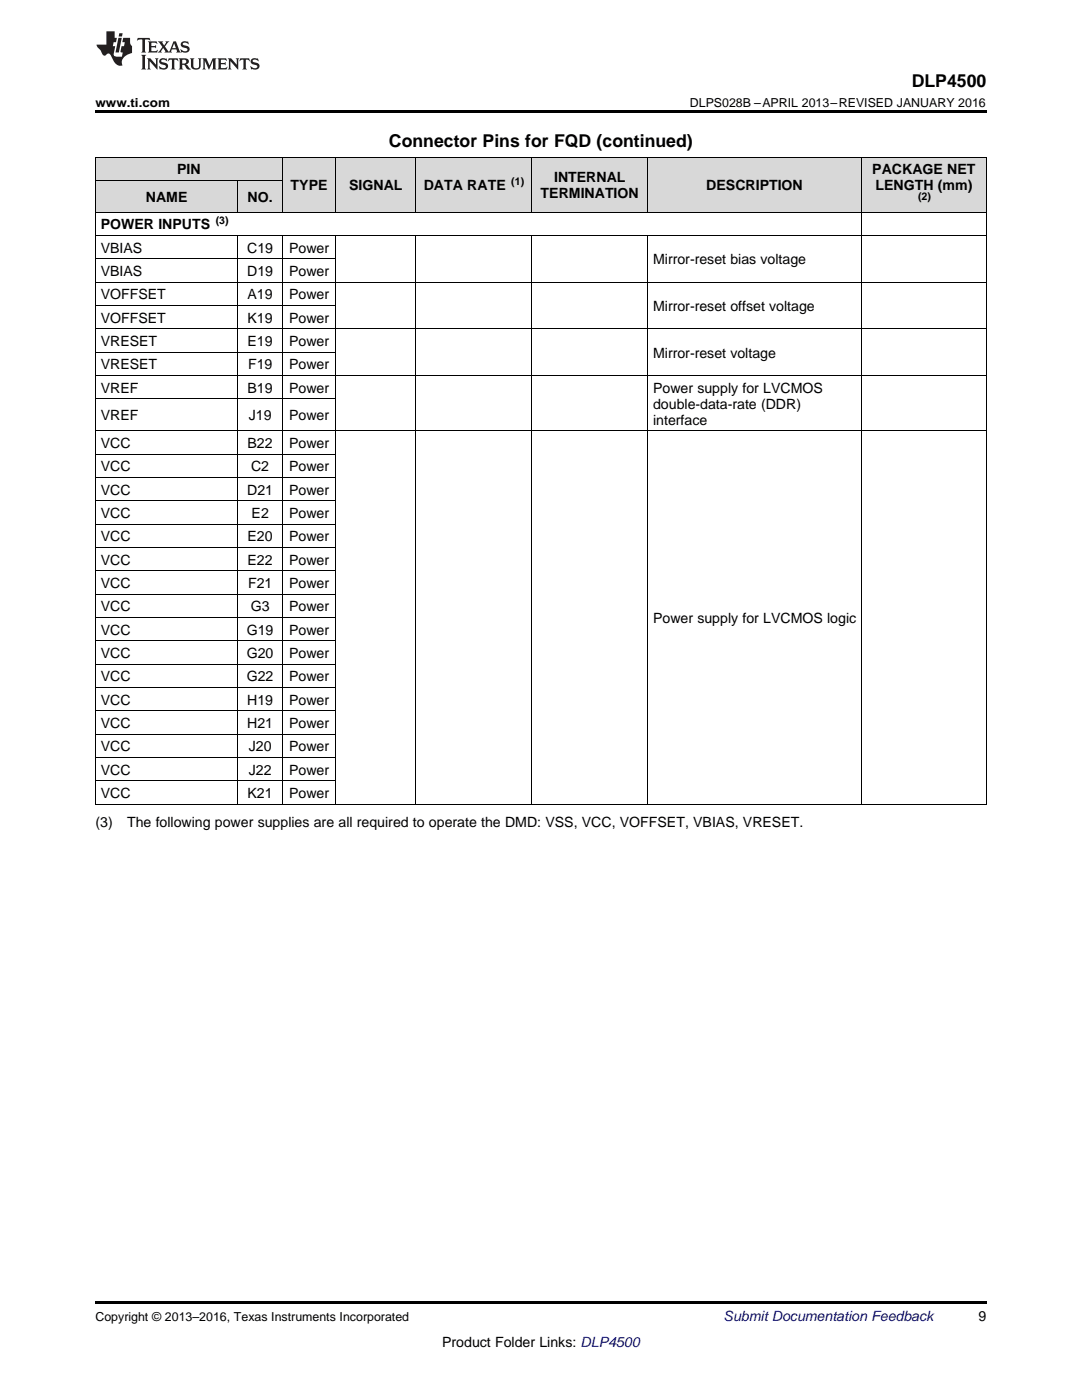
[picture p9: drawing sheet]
<svg xmlns="http://www.w3.org/2000/svg" width="216mm" height="279mm" viewBox="0 0 216 279" stroke-linecap="round" stroke-linejoin="round" font-family="sans-serif">
<g fill="#d8d8d8">
<path d="M19 36.1h28.5v6.3h-28.5z"/>
<path d="M47.5 36.1h8.9v6.3h-8.9z"/>
<path d="M56.4 31.4h10.6v11h-10.6z"/>
<path d="M67 31.4h16v11h-16z"/>
<path d="M83 31.4h23.2v11h-23.2z"/>
<path d="M106.2 31.4h23.1v11h-23.1z"/>
<path d="M129.3 31.4h42.6v11h-42.6z"/>
<path d="M171.9 31.4h24.9v11h-24.9z"/>
<path d="M19 31.4h28.5v4.7h-28.5z"/>
<path d="M47.5 31.4h8.9v4.7h-8.9z"/>
</g>
<path d="M19 22h177.8v.5h-177.8zM19 259.7h177.8v.5h-177.8z" fill="#000"/>
<g fill="none" stroke="#000" stroke-width=".2">
<path d="M19 36h37.4M19 31.3h177.8M19.1 31.4v129.1M47.4 36.1v6.3M56.3 31.4v11M67 31.4v11M83 31.4v11M106.1 31.4v11M129.2 31.4v11M171.9 31.4v129.1M196.8 31.4v129.1M19 56.3h177.8"/>
<path d="M19 51.7h48M19 47h177.8M19 42.4h177.8M47.4 47.1v113.4M56.3 47.1v113.4M67 47.1v113.4M83 47.1v113.4M106.1 47.1v113.4M129.2 47.1v113.4M19 79.6h48M19 74.9h177.8M19 70.3h48"/>
<path d="M19 65.6h177.8M19 61h48M19 99.9h48M19 95.3h48M19 90.6h48M19 86h177.8M19 118.6h48M19 113.9h48M19 109.2h48M19 104.6h48M19 137.2h48M19 132.5h48"/>
<path d="M19 127.9h48M19 123.2h48M19 155.8h48M19 151.1h48M19 146.5h48M19 141.8h48M19 160.5h177.8"/>
</g>
<g fill="#231f20">
<path d="M27.5 7.6l-.1 .5 .4-.2h.6v.1v2.1l-.2 .4h1l-.3-.4v-2.1l.1-.1h.5l.5 .2-.2-.5zM29.5 8.3l.2 .3v1.5l-.2 .4h1.8l.2-.6a1.04 1.04 0 0 1-1.3 .2v-.7h.6l.3 .2v-.6l-.3 .2h-.6v-.6l.8-.1 .4 .3-.2-.5zM31.5 8.3l.9 1.1-.9 1.1h.8l-.2-.2 .5-.7 .4 .7-.2 .2h1.5l-.1-.2 .1-.4h.9l.1 .4-.2 .2h1l-.3-.3-.7-1.9h-.5l-.9 2-.8-1 .9-1h-.8l.1 .3-.3 .5-.4-.6 .2-.2zM34.7 8.6l.4 1h-.7zM36.3 8.4a.63 .63 0 0 0-.2 .7 .63 .63 0 0 0 .6 .4l.6 .2 .1 .2a.75 .75 0 0 1-.7 .4 .75 .75 0 0 1-.6-.5l.1 .7 .1-.1a1.11 1.11 0 0 0 1.5-.6 1.13 1.13 0 0 0-1.2-.8l-.1-.4a1.04 1.04 0 0 1 1.2 .2l-.2-.5-.1 .1-.5-.2zM28.2 10.9l.2 .4v2.2l-.2 .4h1l-.3-.4v-2.2l.3-.4zM29.3 11.6l.3 .4v1.5l-.3 .4h.8l-.2-.4v-1.3l1.5 1.7v-1.9l.2-.4h-.7l.2 .4v.9l-1.1-1.3zM32 11.8a.62 .62 0 0 0-.2 .7 .62 .62 0 0 0 .6 .4l.6 .1 .1 .3a.76 .76 0 0 1-.7 .3 .76 .76 0 0 1-.6-.4l.1 .7 .1-.1a1.11 1.11 0 0 0 1.5-.6 1.13 1.13 0 0 0-1.2-.8l-.1-.4a1.04 1.04 0 0 1 1.2 .2l-.2-.6-.1 .1-.5-.1zM33.7 11.6l-.2 .6a.61 .61 0 0 1 .8-.3v1.6l-.2 .4h.9l-.2-.4v-1.6a.63 .63 0 0 1 .8 .3l-.2-.6zM35.6 11.6l.3 .4v1.5l-.3 .4h1l-.2-.2v-.8l.5 .2a.76 .76 0 0 0 1.2 .7l-1-1a.58 .58 0 0 0 .6-.5 .58 .58 0 0 0-.5-.6zM36.4 11.9h.1a.45 .45 0 0 1 .5 .1 .45 .45 0 0 1 .1 .5l-.7 .2zM37.9 11.6l.2 .2a2.17 2.17 0 0 0 .3 1.9 .99 .99 0 0 0 1.6-.6v-1.1l.2-.4h-.7l.2 .2a1.92 1.92 0 0 1-.2 1.8 .6 .6 0 0 1-.9-.5v-1.1l.2-.4zM40.4 11.6l.2 .4v1.5l-.2 .4h.7l-.2-.4v-1.4l.8 1.8 .8-1.8v1.4l-.2 .4h.9l-.2-.4v-1.5l.2-.4h-.8l-.6 1.5-.6-1.5zM43.4 11.6l.2 .4v1.5l-.2 .4h1.8l.2-.6a1.04 1.04 0 0 1-1.3 .1v-.6h.5l.4 .2v-.6l-.4 .2h-.5v-.7h.8l.3 .3-.1-.6zM45.5 11.6l.2 .4v1.5l-.2 .4h.7l-.2-.4v-1.3l1.5 1.7v-1.9l.2-.4h-.7l.2 .4v.9l-1.1-1.3zM47.9 11.6l-.1 .6a.61 .61 0 0 1 .8-.3v1.6l-.3 .4h1l-.3-.4 .1-1.6a.63 .63 0 0 1 .7 .3l-.1-.6zM50.2 11.8a.62 .62 0 0 0-.2 .7 .62 .62 0 0 0 .6 .4l.6 .1 .2 .3a.76 .76 0 0 1-.8 .3 .76 .76 0 0 1-.6-.4l.1 .7 .2-.1a1.11 1.11 0 0 0 1.5-.6 1.13 1.13 0 0 0-1.3-.8l-.1-.4a1.04 1.04 0 0 1 1.2 .2l-.1-.6-.2 .1-.5-.1z"/>
<path d="M21.2 6.3v2.6h-1.9l.1 .4 .7 .9a.91 .91 0 0 0 1 .8 .56 .56 0 0 1 .5-.3 .56 .56 0 0 1 .5 .3l.4 .8a1.53 1.53 0 0 0 1.9 1.2 1.54 1.54 0 0 1 1-2.1l.9-.3v-1.4a1.52 1.52 0 0 1-.3-1.6h-1.4l-.2 .8h.5l-.2 .8h-.4l-.2 1v.2l.4 .1-.2 .8a1.93 1.93 0 0 1-1.6-.3l.3-1.8h-.5l.2-.8h.4l.2-.8h-.4v-1.3zM23.6 7.6l-.6 2.9h.7l.6-2.9zM23.8 6.6l-.1 .7h.6l.2-.7z"/>
</g>
<g font-size="3.5">
<text x="181.9" y="17.3">DLP4500</text>
<text x="77.6" y="29.3">Connector Pins for FQD (continued)</text>
</g>
<g font-size="2.8">
<text x="35.3" y="34.8">PIN</text>
<text x="174.1" y="34.8">PACKAGE NET</text>
<text x="29.1" y="40.3">NAME</text>
<text x="49.4" y="40.3">NO.</text>
<text x="58" y="38">TYPE</text>
<text x="69.7" y="38">SIGNAL</text>
<text x="84.6" y="38">DATA RATE</text>
<text x="107.9" y="39.5">TERMINATION</text>
<text x="110.6" y="36.4">INTERNAL</text>
<text x="140.9" y="38">DESCRIPTION</text>
<text x="174.7" y="38">LENGTH (mm)</text>
<text x="20.1" y="45.8">POWER INPUTS</text>
<text x="20.1" y="50.4">VBIAS</text>
<text x="49.3" y="50.4">C19</text>
<text x="57.7" y="50.4">Power</text>
<text x="130.3" y="52.8">Mirror-reset bias voltage</text>
<text x="20.1" y="55.1">VBIAS</text>
<text x="20.1" y="59.8">VOFFSET</text>
<text x="49.3" y="55.1">D19</text>
<text x="49.4" y="59.8">A19</text>
<text x="57.7" y="55.1">Power</text>
<text x="57.7" y="59.8">Power</text>
<text x="20.1" y="64.4">VOFFSET</text>
<text x="49.4" y="64.4">K19</text>
<text x="57.7" y="64.4">Power</text>
<text x="130.3" y="62.1">Mirror-reset offset voltage</text>
<text x="20.1" y="69.1">VRESET</text>
<text x="49.4" y="69.1">E19</text>
<text x="57.7" y="69.1">Power</text>
<text x="130.3" y="71.4">Mirror-reset voltage</text>
<text x="20.1" y="73.7">VRESET</text>
<text x="49.5" y="73.7">F19</text>
<text x="57.7" y="73.7">Power</text>
<text x="20.1" y="78.4">VREF</text>
<text x="20.1" y="83.9">VREF</text>
<text x="49.4" y="78.4">B19</text>
<text x="49.6" y="83.9">J19</text>
<text x="57.7" y="78.4">Power</text>
<text x="57.7" y="83.9">Power</text>
<text x="130.3" y="78.4">Power supply for LVCMOS</text>
<text x="130.3" y="81.6">double-data-rate (DDR)</text>
<text x="20.1" y="89.4">VCC</text>
<text x="49.4" y="89.4">B22</text>
<text x="57.7" y="89.4">Power</text>
<text x="130.3" y="84.7">interface</text>
<text x="20.1" y="94.1">VCC</text>
<text x="50.1" y="94.1">C2</text>
<text x="57.7" y="94.1">Power</text>
<text x="20.1" y="98.7">VCC</text>
<text x="49.3" y="98.7">D21</text>
<text x="57.7" y="98.7">Power</text>
<text x="20.1" y="103.4">VCC</text>
<text x="50.2" y="103.4">E2</text>
<text x="57.7" y="103.4">Power</text>
<text x="20.1" y="108">VCC</text>
<text x="20.1" y="112.7">VCC</text>
<text x="49.4" y="108">E20</text>
<text x="49.4" y="112.7">E22</text>
<text x="57.7" y="108">Power</text>
<text x="57.7" y="112.7">Power</text>
<text x="20.1" y="117.3">VCC</text>
<text x="49.5" y="117.3">F21</text>
<text x="57.7" y="117.3">Power</text>
<text x="20.1" y="122">VCC</text>
<text x="50" y="122">G3</text>
<text x="57.7" y="122">Power</text>
<text x="130.3" y="124.3">Power supply for LVCMOS logic</text>
<text x="20.1" y="126.6">VCC</text>
<text x="20.1" y="131.3">VCC</text>
<text x="49.2" y="126.6">G19</text>
<text x="49.2" y="131.3">G20</text>
<text x="57.7" y="126.6">Power</text>
<text x="57.7" y="131.3">Power</text>
<text x="20.1" y="136">VCC</text>
<text x="49.2" y="136">G22</text>
<text x="57.7" y="136">Power</text>
<text x="20.1" y="140.6">VCC</text>
<text x="49.3" y="140.6">H19</text>
<text x="57.7" y="140.6">Power</text>
<text x="20.1" y="145.3">VCC</text>
<text x="20.1" y="149.9">VCC</text>
<text x="49.3" y="145.3">H21</text>
<text x="49.6" y="149.9">J20</text>
<text x="57.7" y="145.3">Power</text>
<text x="57.7" y="149.9">Power</text>
<text x="20.1" y="154.6">VCC</text>
<text x="49.6" y="154.6">J22</text>
<text x="57.7" y="154.6">Power</text>
<text x="20.1" y="159.2">VCC</text>
<text x="49.4" y="159.2">K21</text>
<text x="57.7" y="159.2">Power</text>
<text x="19" y="165.1">(3)</text>
<text x="25.4" y="165.1">The following power supplies are all required to operate the DMD: VSS, VCC, VOFFSET, VBIAS, VRESET.</text>
<text x="195.3" y="263.6">9</text>
<text x="88.2" y="268.9">Product Folder Links: DLP4500</text>
</g>
<text font-size="2.8" fill="#0000c8" x="144.4" y="263.6">Submit Documentation Feedback</text>
<g font-size="2.5">
<text x="19" y="21.4">www.ti.com</text>
<text x="137.7" y="21.4">DLPS028B –APRIL 2013–REVISED JANUARY 2016</text>
<text x="19" y="263.6">Copyright © 2013–2016, Texas Instruments Incorporated</text>
</g>
<g font-size="2.1">
<text x="102" y="36.8">(1)</text>
<text x="183.2" y="40">(2)</text>
<text x="43" y="44.7">(3)</text>
</g>
</svg>
